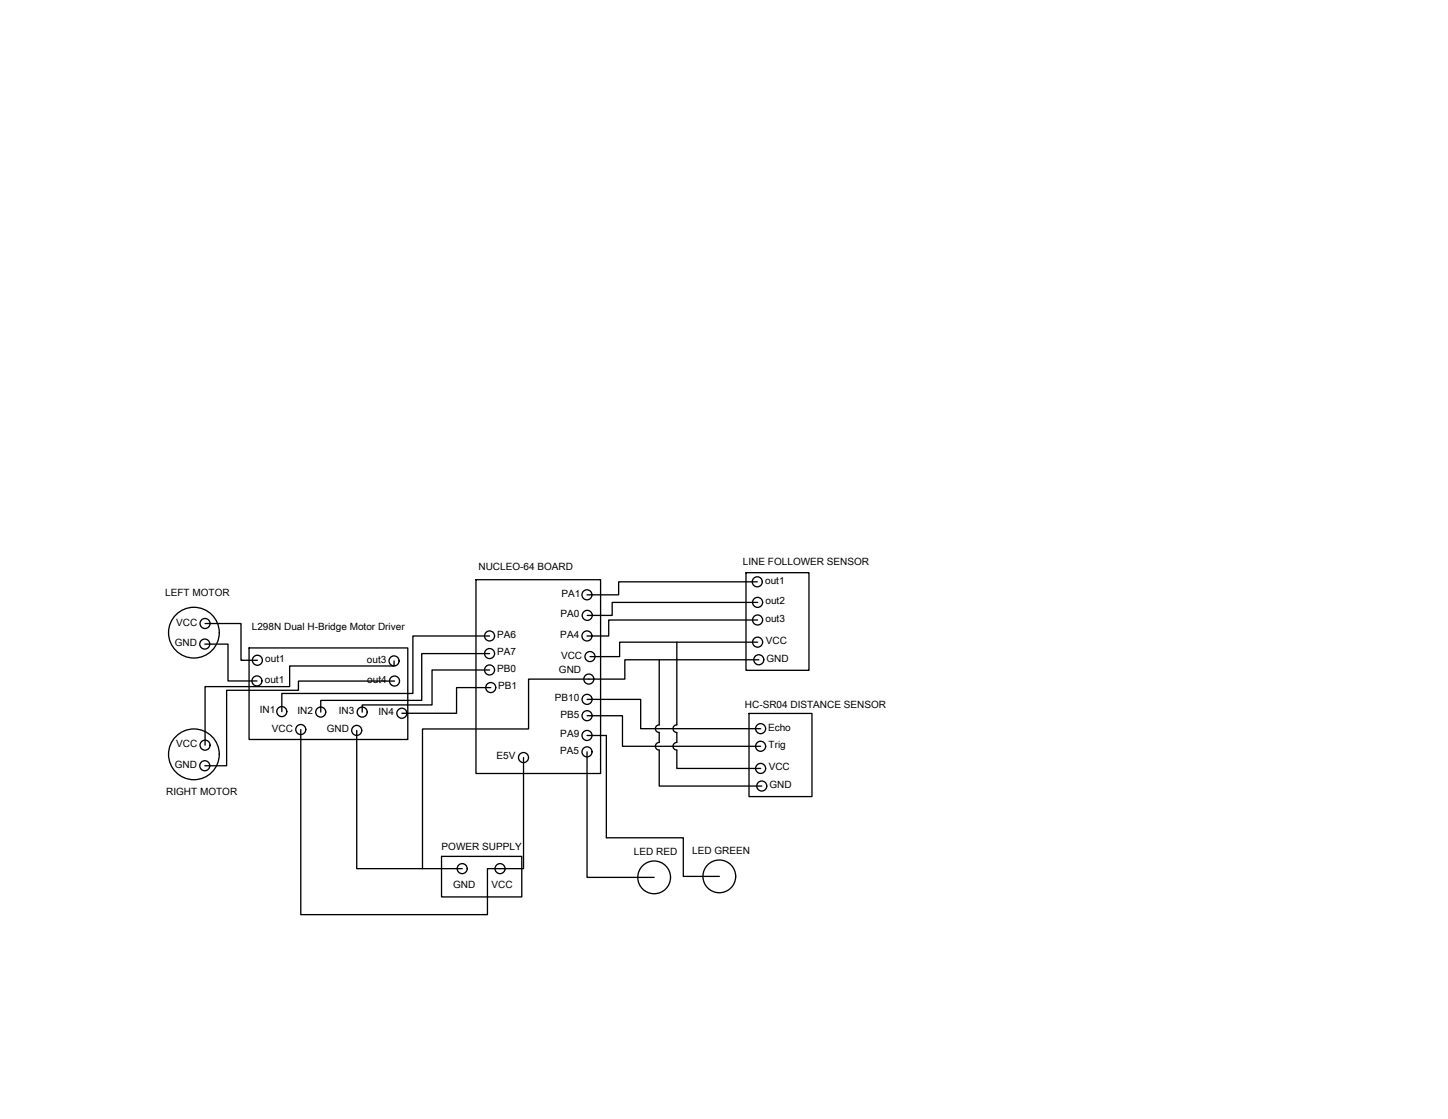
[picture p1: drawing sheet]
<svg xmlns="http://www.w3.org/2000/svg" width="279mm" height="216mm" viewBox="0 0 279 216" stroke-linecap="round" stroke-linejoin="round" font-family="sans-serif">
<!-- layer: 0 -->
<g fill="none" stroke="#000" stroke-width=".25">
<path d="M91.8 111.8h24.1v37.4h-24.1zM143.9 110.5h12.2v18.8h-12.2zM146.1 112.3h-26.7v2.5h-6.1M146.2 116.2h-28.1v2.5h-4.8M146.2 119.6h-28.7v3.1h-4.2M39.5 124.3h4.5v7.1h5.6M39.6 120.3h6.9v7.1h3.2M48.1 125h30.6v17.7h-30.6zM76 127.5v1h-20.1v4h-16.3v11.3M76.1 131.4h-18.5v1.8h-13.9v14.5h-4.2M94.5 122.7h-14.8v11.1h-25.3v3.5M94.5 126.1h-13.1v9h-19.5v2.3"/>
<path d="M94.5 129.3h-11.1v6.7h-13.5v1.4M94.7 132.7h-6.6v4.9h-10.6M113.3 134.9h10.3v5.7h23.2M113.3 138.1h6.8v5.9h26.7M127.2 127.3v12.6a.74 .74 0 0 0-.7 .7 .74 .74 0 0 0 .7 .7v1.9a.74 .74 0 0 0-.7 .8 .74 .74 0 0 0 .7 .7v7h19.8M130.6 123.9v16a.74 .74 0 0 0-.7 .7 .74 .74 0 0 0 .7 .7v1.9a.74 .74 0 0 0-.7 .8 .74 .74 0 0 0 .7 .7v3.6h16.2M144.5 137.7h12.2v16h-12.2zM146.2 123.9h-26.6v2.8h-5.8M146.4 127.3h-25.8v3.7h-18.6v9.6h-20.5v27M58 140.8v35.7h36.1v-8.9h6.9v-21.4M68.8 140.9v26.7h20.4M113.3 145.1v24.2h12.9"/>
<path d="M113.3 141.9h3.7v19.7h14.8v7.5h7M85.2 165.2h15.5v7.9h-15.5z"/>
<circle cx="113.3" cy="114.8" r=".97"/>
<circle cx="113.3" cy="118.7" r=".97"/>
<circle cx="146.1" cy="112.3" r=".97"/>
<circle cx="146.2" cy="116.2" r=".97"/>
<circle cx="146.2" cy="119.6" r=".97"/>
<circle cx="37.4" cy="122.1" r="4.9"/>
<circle cx="39.5" cy="124.3" r=".97"/>
<circle cx="39.6" cy="120.3" r=".97"/>
<circle cx="49.6" cy="131.4" r=".97"/>
<circle cx="49.7" cy="127.4" r=".97"/>
<circle cx="54.4" cy="137.3" r=".97"/>
<circle cx="61.9" cy="137.4" r=".97"/>
<circle cx="69.9" cy="137.4" r=".97"/>
<circle cx="76" cy="127.5" r=".97"/>
<circle cx="76.1" cy="131.4" r=".97"/>
<circle cx="77.5" cy="137.6" r=".97"/>
<circle cx="94.5" cy="129.3" r=".97"/>
<circle cx="94.5" cy="122.7" r=".97"/>
<circle cx="94.5" cy="126.1" r=".97"/>
<circle cx="94.7" cy="132.7" r=".97"/>
<circle cx="113.3" cy="122.7" r=".97"/>
<circle cx="113.3" cy="138.1" r=".97"/>
<circle cx="113.3" cy="134.9" r=".97"/>
<circle cx="113.6" cy="131" r=".97"/>
<circle cx="113.8" cy="126.7" r=".97"/>
<circle cx="146.2" cy="123.9" r=".97"/>
<circle cx="146.4" cy="127.3" r=".97"/>
<circle cx="37.4" cy="145.5" r="4.9"/>
<circle cx="39.5" cy="147.7" r=".97"/>
<circle cx="39.6" cy="143.8" r=".97"/>
<circle cx="58" cy="140.8" r=".97"/>
<circle cx="68.8" cy="140.9" r=".97"/>
<circle cx="101" cy="146.2" r=".97"/>
<circle cx="113.3" cy="141.9" r=".97"/>
<circle cx="113.3" cy="145.1" r=".97"/>
<circle cx="146.8" cy="140.6" r=".97"/>
<circle cx="146.8" cy="144" r=".97"/>
<circle cx="146.8" cy="148.3" r=".97"/>
<circle cx="147" cy="151.7" r=".97"/>
<circle cx="89.2" cy="167.6" r=".97"/>
<circle cx="96.5" cy="167.6" r=".97"/>
<circle cx="126.2" cy="169.3" r="3.2"/>
<circle cx="138.8" cy="169.1" r="3.2"/>
</g>
<g font-size="1.9">
<text x="92.3" y="109.9">NUCLEO-64 BOARD</text>
<text x="143.4" y="109.1">LINE FOLLOWER SENSOR</text>
<text x="147.6" y="112.6">out1</text>
<text x="31.9" y="115">LEFT MOTOR</text>
<text x="108.2" y="119.1">PA0</text>
<text x="108.4" y="115.1">PA1</text>
<text x="147.7" y="116.6">out2</text>
<text x="147.7" y="120">out3</text>
<text x="33.7" y="124.7">GND</text>
<text x="34" y="120.7">VCC</text>
<text x="48.6" y="121.6">L298N Dual H-Bridge Motor Driver</text>
<text x="95.9" y="123.1">PA6</text>
<text x="108.1" y="123.1">PA4</text>
<text x="147.8" y="124.3">VCC</text>
<text x="51.1" y="131.8">out1</text>
<text x="51.2" y="127.8">out1</text>
<text x="70.8" y="127.9">out3</text>
<text x="70.9" y="131.8">out4</text>
<text x="95.9" y="126.5">PA7</text>
<text x="95.9" y="129.6">PB0</text>
<text x="107.9" y="129.8">GND</text>
<text x="108.3" y="127.1">VCC</text>
<text x="147.9" y="127.7">GND</text>
<text x="50.1" y="137.7">IN1</text>
<text x="57.4" y="137.8">IN2</text>
<text x="65.4" y="137.8">IN3</text>
<text x="73" y="138">IN4</text>
<text x="96.1" y="133">PB1</text>
<text x="107.1" y="135.3">PB10</text>
<text x="143.7" y="136.6">HC-SR04 DISTANCE SENSOR</text>
<text x="52.5" y="141.1">VCC</text>
<text x="63.1" y="141.3">GND</text>
<text x="108.1" y="142.3">PA9</text>
<text x="108.1" y="138.5">PB5</text>
<text x="148.2" y="141">Echo</text>
<text x="33.7" y="148.1">GND</text>
<text x="34" y="144.2">VCC</text>
<text x="95.8" y="146.5">E5V</text>
<text x="108.1" y="145.4">PA5</text>
<text x="148.3" y="144.3">Trig</text>
<text x="148.3" y="148.6">VCC</text>
<text x="32.1" y="153.4">RIGHT MOTOR</text>
<text x="148.5" y="152">GND</text>
<text x="85.2" y="163.9">POWER SUPPLY</text>
<text x="122.3" y="164.9">LED RED</text>
<text x="133.6" y="164.8">LED GREEN</text>
<text x="87.4" y="171.4">GND</text>
<text x="94.8" y="171.4">VCC</text>
</g>
</svg>
